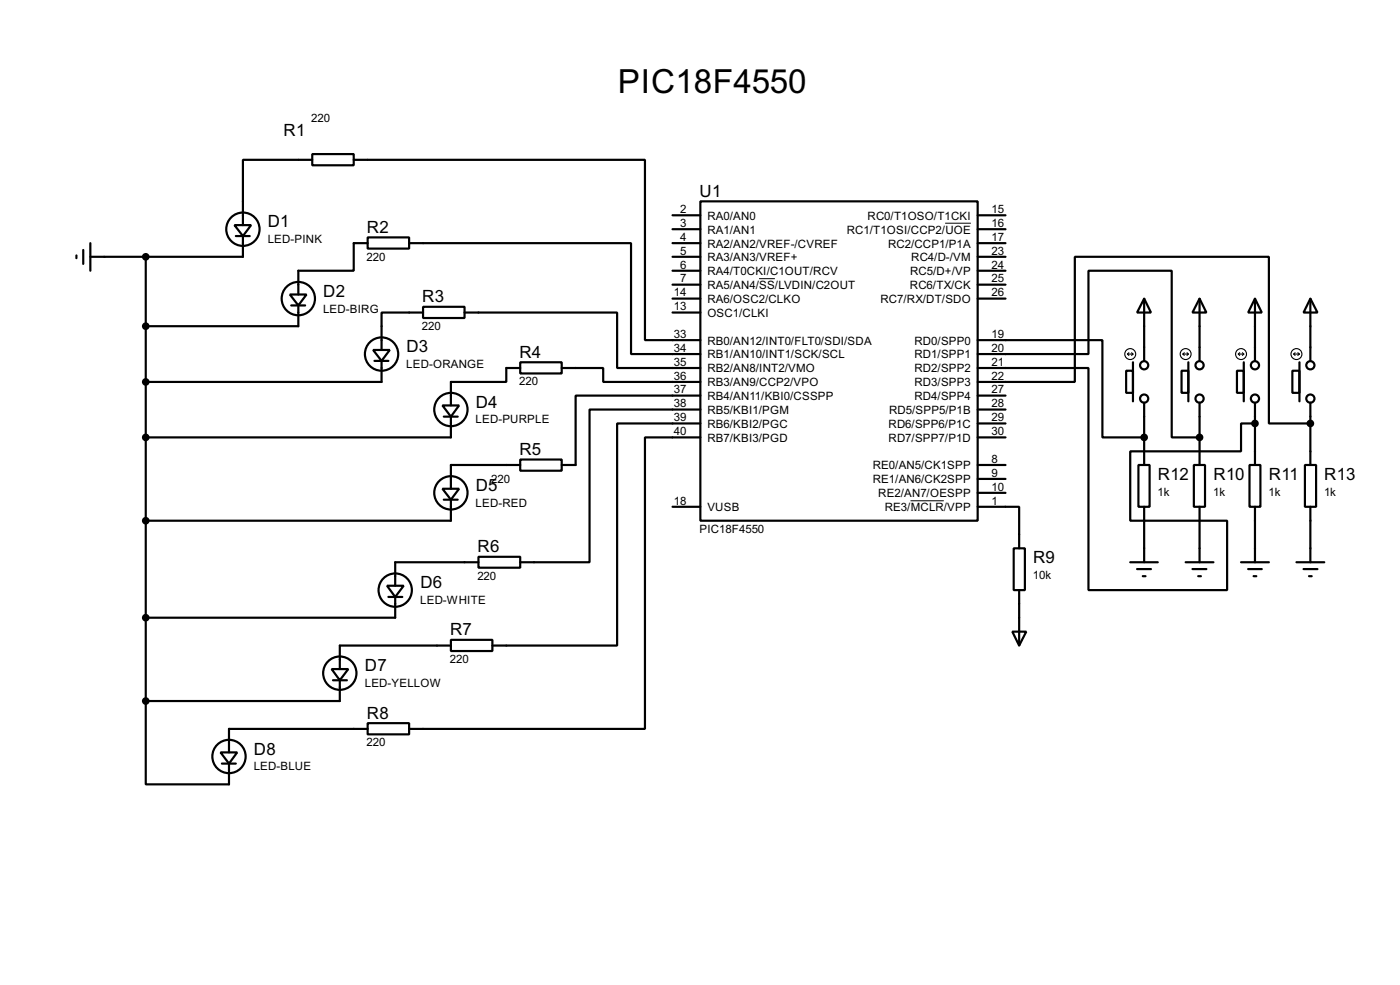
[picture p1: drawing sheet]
<svg xmlns="http://www.w3.org/2000/svg" width="256mm" height="180mm" viewBox="0 0 256 180" stroke-linecap="round" stroke-linejoin="round" font-family="sans-serif">
<g fill="none" stroke="#000" stroke-width=".4">
<path d="M57.2 28.2h7.6v2.1h-7.6zM57.2 29.3h-12.7v11.9M64.8 29.3h53.4v33h10.1M123.2 39.4h5.1M128.3 36.9h50.8v58.4h-50.8zM179.1 39.4h5.1M14 46.8v.5M15.3 45.8v2.5M16.6 44.5v5.1M26.7 47v81.3M43 41.2h3l-1.5 2zM43.2 43.2h2.6"/>
<path d="M44.5 43.2v3.8h-27.9M53.1 53.9h3.1l-1.5 2zM53.4 55.9h2.5M54.7 55.9v3.8h-28M67.4 43.5h7.6v2h-7.6zM67.4 44.5h-2.6v5.1h-10.1v4.3M75 44.5h40.6v20.3h12.7M77.5 56.2h7.6v2h-7.6zM77.5 57.2h-7.6v6.9M85.1 57.2h28v10.2h15.2M123.2 47h5.1M123.2 44.5h5.1"/>
<path d="M123.2 57.2h5.1M123.2 42h5.1M123.2 49.6h5.1M123.2 52.1h5.1M123.2 54.7h5.1M179.1 47h5.1M179.1 44.5h5.1M179.1 42h5.1M179.1 49.6h5.1M179.1 52.1h5.1M179.1 54.7h5.1M209.6 54.7l1.3 2.5h-2.6z"/>
<path d="M209.6 54.7v11.4M219.8 54.7l1.2 2.5h-2.5zM219.8 54.7v11.4M229.9 54.7l1.3 2.5h-2.5zM229.9 54.7v11.4M240.1 54.7l1.3 2.5h-2.6zM240.1 54.7v11.4M68.4 64.1h3l-1.5 2zM68.6 66.1h2.6M69.9 66.1v3.8h-43.2M81.1 74.2h3l-1.5 2.1zM81.3 76.3h2.6"/>
<path d="M82.6 76.3v3.8h-55.9M95.3 66.3h7.6v2.1h-7.6zM95.3 67.4h-2.5v2.5h-10.2v4.3M102.9 67.4h7.6v2.5h17.8M128.3 72.4h-22.8v12.7h-2.6M128.3 75h-20.3v27.9h-12.7M128.3 77.5h-15.2v40.7h-22.9M179.1 62.3h22.9v17.8h7.6M179.1 64.8h20.3v-15.2h15.3v30.5h5.1M179.1 67.4h20.3v40.6h25.4v-12.7h-17.7v-12.7h20.3v-5.1h2.5M179.1 69.9h17.8v-22.9h35.6v30.5h7.6M179.1 72.4h5.1"/>
<path d="M179.1 75h5.1M179.1 77.5h5.1M206.3 67.9h1.3v4h-1.3zM207.6 66.3v7.2M209.6 73.7v11.4M216.5 67.9h1.2v4h-1.2zM217.7 66.3v7.2M219.8 73.7v11.4M226.6 67.9h1.3v4h-1.3zM227.9 66.3v7.2M229.9 73.7v11.4M236.8 67.9h1.3v4h-1.3z"/>
<path d="M238.1 66.3v7.2M240.1 73.7v11.4M81.1 89.5h3l-1.5 2zM81.3 91.5h2.6M82.6 91.5v3.8h-55.9M95.3 84.1h7.6v2.1h-7.6zM95.3 85.1h-12.7v4.4M123.2 92.8h5.1M128.3 80.1h-10.1v53.3h-43.2M179.1 92.8h7.6v7.6M179.1 85.1h5.1M179.1 80.1h5.1"/>
<path d="M179.1 87.7h5.1M179.1 90.2h5.1M208.6 85.1h2v7.7h-2zM209.6 92.8v10.1M218.7 85.1h2.1v7.7h-2.1zM219.8 92.8v10.1M228.9 85.1h2v7.7h-2zM229.9 92.8v10.1M239.1 85.1h2v7.7h-2zM240.1 92.8v10.1M70.9 107.2h3.1l-1.6 2.1zM71.2 109.3h2.5"/>
<path d="M72.4 109.3v3.8h-45.7M82.6 117.1h7.6v2.1h-7.6zM82.6 118.2h-20.3v4.3M87.7 101.9h7.6v2h-7.6zM87.7 102.9h-15.3v4.3M185.5 115.6h2.5l-1.3 2.6zM185.7 100.4h2.1v7.6h-2.1zM186.7 108v10.2M207.1 102.9h5M208.3 104.2h2.6M209.4 105.5h.5M217.2 102.9h5.1"/>
<path d="M218.5 104.2h2.5M219.5 105.5h.5M227.4 102.9h5.1M228.7 104.2h2.5M229.7 105.5h.5M237.5 102.9h5.1M238.8 104.2h2.6M239.8 105.5h.5M26.7 128.3v15.3h15.3v-3.8M40.4 137.7h3.1l-1.5 2.1zM40.7 139.8h2.5M60.8 122.5h3l-1.5 2z"/>
<path d="M61 124.5h2.6M62.3 124.5v3.8h-35.6M67.4 132.4h7.6v2h-7.6zM67.4 133.4h-25.4v4.3"/>
<circle cx="44.5" cy="42" r="3.1"/>
<circle cx="54.6" cy="54.7" r="3.1"/>
<circle cx="69.9" cy="64.8" r="3.1"/>
<circle cx="82.6" cy="75" r="3.1"/>
<circle cx="209.6" cy="73" r=".75"/>
<circle cx="209.6" cy="66.9" r=".75"/>
<circle cx="219.7" cy="73" r=".75"/>
<circle cx="219.7" cy="66.9" r=".75"/>
<circle cx="229.9" cy="73" r=".75"/>
<circle cx="229.9" cy="66.9" r=".75"/>
<circle cx="240" cy="73" r=".75"/>
<circle cx="240" cy="66.9" r=".75"/>
<circle cx="82.6" cy="90.2" r="3.1"/>
<circle cx="72.4" cy="108" r="3.1"/>
<circle cx="41.9" cy="138.5" r="3.1"/>
<circle cx="62.2" cy="123.2" r="3.1"/>
</g>
<g fill="#000" stroke="#000" stroke-width=".4">
<circle cx="26.7" cy="59.7" r=".5"/>
<circle cx="26.7" cy="47" r=".5"/>
<circle cx="26.7" cy="69.9" r=".5"/>
<circle cx="229.9" cy="77.5" r=".5"/>
<circle cx="240" cy="77.5" r=".5"/>
<circle cx="26.7" cy="95.3" r=".5"/>
<circle cx="26.7" cy="80.1" r=".5"/>
<circle cx="209.6" cy="80.1" r=".5"/>
<circle cx="219.7" cy="80.1" r=".5"/>
<circle cx="26.7" cy="113.1" r=".5"/>
<circle cx="26.7" cy="128.3" r=".5"/>
</g>
<g fill="none" stroke="#000" stroke-width=".2">
<path d="M206.6 64.8h1M206.6 64.8l.2 .3M206.8 64.6l-.2 .2M207.3 64.6l.3 .2M207.6 64.8l-.3 .3M216.7 64.8h1M216.7 64.8l.3 .3M217 64.6l-.3 .2M217.5 64.6l.2 .2M217.7 64.8l-.2 .3M226.9 64.8h1M226.9 64.8l.2 .3"/>
<path d="M227.1 64.6l-.2 .2M227.6 64.6l.3 .2M227.9 64.8l-.3 .3M237 64.8h1.1M237 64.8l.3 .3M237.3 64.6l-.3 .2M237.8 64.6l.3 .2M238.1 64.8l-.3 .3"/>
<circle cx="207" cy="64.8" r="1"/>
<circle cx="217.2" cy="64.8" r="1"/>
<circle cx="227.3" cy="64.8" r="1"/>
<circle cx="237.5" cy="64.8" r="1"/>
</g>
<path d="M139.1 51h2.9M173.2 40.9h4.7M166.8 91.7h6.1" fill="none" stroke="#000" stroke-width=".18"/>
<text font-size="6.8" x="113.2" y="17">PIC18F4550</text>
<g font-size="3.5">
<text x="52" y="24.9">R1</text>
<text x="49.1" y="41.6">D1</text>
<text x="128.2" y="36">U1</text>
<text x="67.2" y="42.7">R2</text>
<text x="59.2" y="54.3">D2</text>
<text x="77.4" y="55.4">R3</text>
<text x="74.5" y="64.5">D3</text>
<text x="95.2" y="65.5">R4</text>
<text x="87.2" y="74.6">D4</text>
<text x="95.2" y="83.3">R5</text>
<text x="87.2" y="89.9">D5</text>
<text x="212.1" y="87.8">R12</text>
<text x="222.3" y="87.8">R10</text>
<text x="232.5" y="87.8">R11</text>
<text x="242.6" y="87.8">R13</text>
<text x="87.5" y="101.1">R6</text>
<text x="77" y="107.7">D6</text>
<text x="189.3" y="103.1">R9</text>
<text x="82.5" y="116.3">R7</text>
<text x="66.9" y="122.9">D7</text>
<text x="67.2" y="131.6">R8</text>
<text x="46.5" y="138.1">D8</text>
</g>
<g font-size="2.4">
<text x="57" y="22.3">220</text>
<text x="124.6" y="39">2</text>
<text x="124.6" y="41.6">3</text>
<text x="129.6" y="40.2">RA0/AN0</text>
<text x="158.9" y="40.2">RC0/T1OSO/T1CKI</text>
<text x="181.7" y="39">15</text>
<text x="181.7" y="41.6">16</text>
<text x="49" y="44.5">LED-PINK</text>
<text x="67.2" y="47.7">220</text>
<text x="124.6" y="44.1">4</text>
<text x="124.6" y="46.6">5</text>
<text x="129.6" y="42.7">RA1/AN1</text>
<text x="129.6" y="45.3">RA2/AN2/VREF-/CVREF</text>
<text x="129.6" y="47.8">RA3/AN3/VREF+</text>
<text x="155.1" y="42.7">RC1/T1OSI/CCP2/UOE</text>
<text x="162.7" y="45.3">RC2/CCP1/P1A</text>
<text x="166.9" y="47.8">RC4/D-/VM</text>
<text x="181.7" y="44.1">17</text>
<text x="181.7" y="46.6">23</text>
<text x="124.6" y="49.2">6</text>
<text x="124.6" y="51.7">7</text>
<text x="129.6" y="50.4">RA4/T0CKI/C1OUT/RCV</text>
<text x="129.6" y="52.9">RA5/AN4/SS/LVDIN/C2OUT</text>
<text x="166.7" y="52.9">RC6/TX/CK</text>
<text x="166.7" y="50.4">RC5/D+/VP</text>
<text x="181.7" y="49.2">24</text>
<text x="181.7" y="51.7">25</text>
<text x="59.2" y="57.2">LED-BIRG</text>
<text x="123.5" y="54.3">14</text>
<text x="123.5" y="56.8">13</text>
<text x="129.6" y="55.4">RA6/OSC2/CLKO</text>
<text x="129.6" y="58">OSC1/CLKI</text>
<text x="161.3" y="55.4">RC7/RX/DT/SDO</text>
<text x="181.7" y="54.3">26</text>
<text x="77.3" y="60.4">220</text>
<text x="123.5" y="61.9">33</text>
<text x="123.5" y="64.4">34</text>
<text x="129.6" y="63.1">RB0/AN12/INT0/FLT0/SDI/SDA</text>
<text x="129.6" y="65.6">RB1/AN10/INT1/SCK/SCL</text>
<text x="167.5" y="63.1">RD0/SPP0</text>
<text x="167.5" y="65.6">RD1/SPP1</text>
<text x="181.7" y="61.9">19</text>
<text x="181.7" y="64.4">20</text>
<text x="74.4" y="67.4">LED-ORANGE</text>
<text x="95.1" y="70.6">220</text>
<text x="123.5" y="67">35</text>
<text x="123.5" y="69.5">36</text>
<text x="123.5" y="72">37</text>
<text x="129.6" y="68.1">RB2/AN8/INT2/VMO</text>
<text x="129.6" y="70.7">RB3/AN9/CCP2/VPO</text>
<text x="167.5" y="68.1">RD2/SPP2</text>
<text x="167.5" y="70.7">RD3/SPP3</text>
<text x="181.7" y="67">21</text>
<text x="181.7" y="69.5">22</text>
<text x="181.7" y="72">27</text>
<text x="87.1" y="77.5">LED-PURPLE</text>
<text x="123.5" y="74.6">38</text>
<text x="123.5" y="77.1">39</text>
<text x="129.6" y="73.2">RB4/AN11/KBI0/CSSPP</text>
<text x="129.6" y="75.8">RB5/KBI1/PGM</text>
<text x="162.9" y="75.8">RD5/SPP5/P1B</text>
<text x="167.5" y="73.2">RD4/SPP4</text>
<text x="181.7" y="74.6">28</text>
<text x="181.7" y="77.1">29</text>
<text x="123.5" y="79.7">40</text>
<text x="129.6" y="78.3">RB6/KBI2/PGC</text>
<text x="129.6" y="80.8">RB7/KBI3/PGD</text>
<text x="162.8" y="78.3">RD6/SPP6/P1C</text>
<text x="162.8" y="80.8">RD7/SPP7/P1D</text>
<text x="181.7" y="79.7">30</text>
<text x="90" y="88.4">220</text>
<text x="159.9" y="85.9">RE0/AN5/CK1SPP</text>
<text x="159.9" y="88.5">RE1/AN6/CK2SPP</text>
<text x="181.7" y="84.7">8</text>
<text x="181.7" y="87.3">9</text>
<text x="181.7" y="89.8">10</text>
<text x="87.1" y="92.8">LED-RED</text>
<text x="123.5" y="92.4">18</text>
<text x="129.6" y="93.6">VUSB</text>
<text x="160.9" y="91">RE2/AN7/OESPP</text>
<text x="162.1" y="93.6">RE3/MCLR/VPP</text>
<text x="181.7" y="92.4">1</text>
<text x="212.1" y="90.8">1k</text>
<text x="222.3" y="90.8">1k</text>
<text x="232.4" y="90.8">1k</text>
<text x="242.6" y="90.8">1k</text>
<text x="128.1" y="97.5">PIC18F4550</text>
<text x="87.5" y="106.1">220</text>
<text x="189.2" y="106">10k</text>
<text x="77" y="110.6">LED-WHITE</text>
<text x="66.8" y="125.8">LED-YELLOW</text>
<text x="82.4" y="121.4">220</text>
<text x="67.2" y="136.6">220</text>
<text x="46.5" y="141">LED-BLUE</text>
</g>
</svg>
